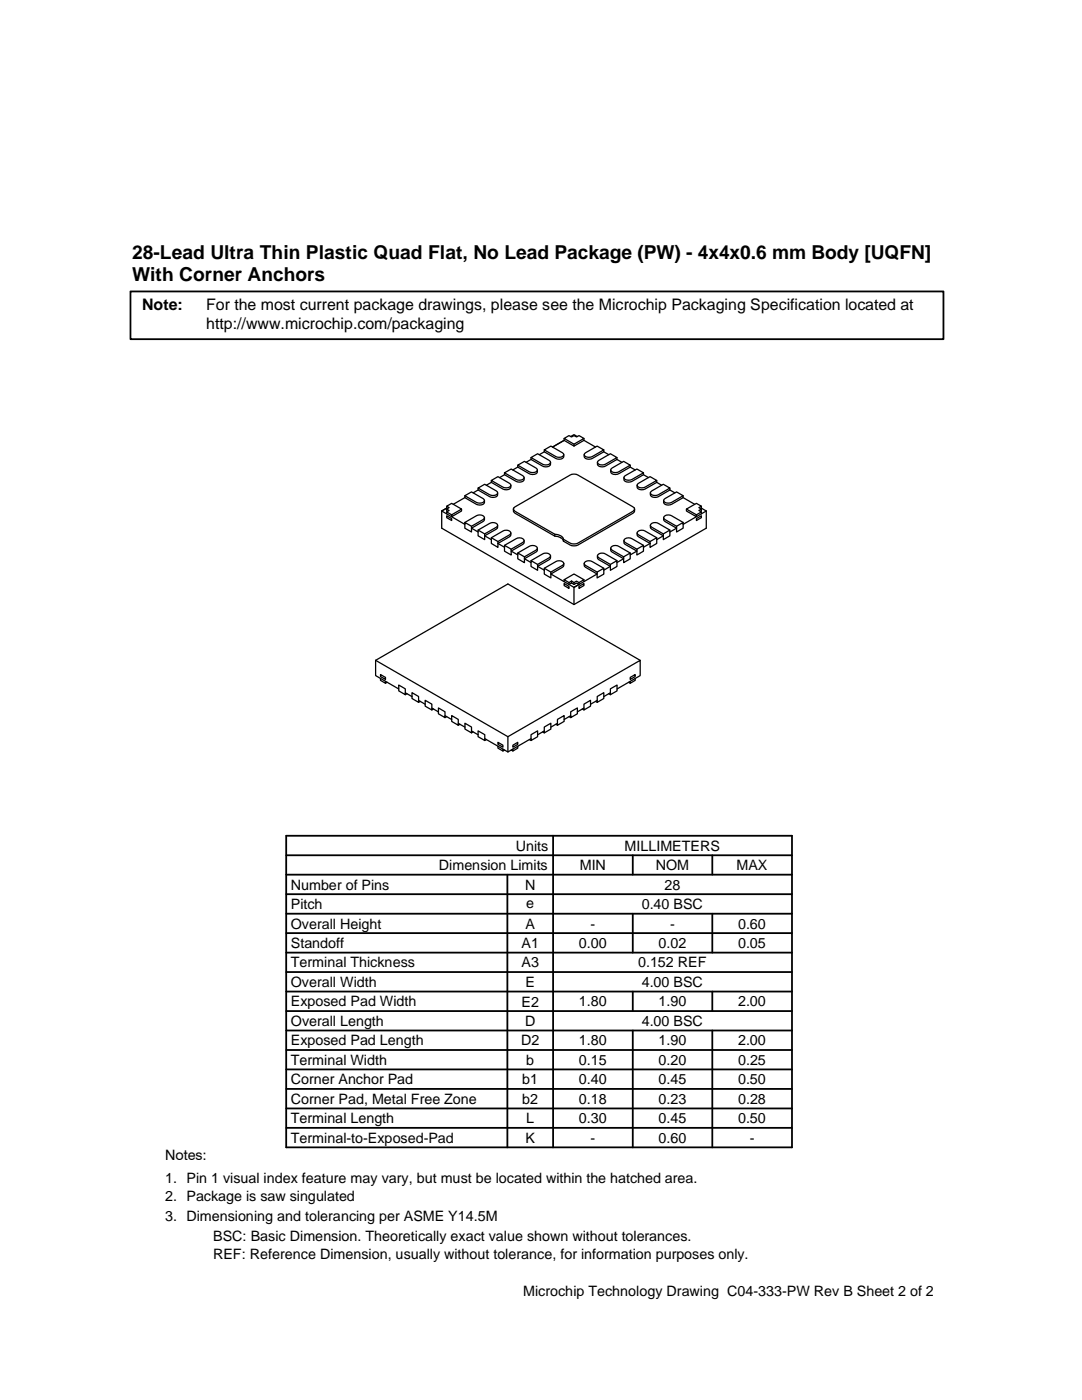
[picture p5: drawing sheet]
<svg xmlns="http://www.w3.org/2000/svg" width="216mm" height="279mm" viewBox="0 0 216 279" stroke-linecap="round" stroke-linejoin="round" font-family="sans-serif">
<g fill="none" stroke="#000" stroke-width=".25">
<path d="M92.8 98.9v.4l2.6 1.5a.87 .87 0 0 0 .9-.1 .87 .87 0 0 0 .4-.8M92.8 98.9l1.3-.7 2.3 1.3 .3 .4a1.14 1.14 0 0 1-1.6 .4zM92.8 99.3l-2.4 1.3M95.4 97.8l-1 .6M95.4 97.4v.4l2.6 1.4a.85 .85 0 0 0 .9 0 .85 .85 0 0 0 .4-.8M95.4 97.4l1.3-.8 2.3 1.4 .3 .4a1.11 1.11 0 0 1-1.6 .3zM98 96.3l-1 .5M98 95.9v.4l2.6 1.4a.87 .87 0 0 0 1 0 .87 .87 0 0 0 .3-.9M98 95.9l1.4-.8 2.3 1.4 .2 .3a1.11 1.11 0 0 1-1.5 .4zM100.7 94.7l-1 .6M100.7 94.4v.3l2.6 1.5a.87 .87 0 0 0 .9 0 .87 .87 0 0 0 .4-.9M100.7 94.4l1.3-.8 2.3 1.3 .3 .4a1.13 1.13 0 0 1-1.6 .4z"/>
<path d="M103.3 93.2l-1 .6M103.3 92.8v.4l2.6 1.5a.87 .87 0 0 0 .9-.1 .87 .87 0 0 0 .4-.8M103.3 92.8l1.3-.7 2.4 1.3 .2 .4a1.14 1.14 0 0 1-1.6 .4zM106 91.7l-1 .6M106 91.3v.4l2.5 1.4a.87 .87 0 0 0 1 0 .87 .87 0 0 0 .4-.8M106 91.3l1.3-.7 2.3 1.3 .3 .4a1.11 1.11 0 0 1-1.6 .3zM108.6 90.2l-1 .5M108.6 89.8v.4l2.6 1.4a.87 .87 0 0 0 .9 0 .87 .87 0 0 0 .4-.9M108.6 89.8l1.3-.8 2.3 1.4 .3 .3a1.11 1.11 0 0 1-1.6 .4zM112.6 87.5l.9-.6 .5 .3 .5-.3 .5 .3 .5-.3 1 .6-2 1.1zM112.6 87.5v.4l1.9 1.1 2-1.1v-.4M112.6 87.9l-2.3 1.3"/>
<path d="M113.9 87.1l.6-.4 .7 .4M114.5 88.6v.4M116.5 87.9l2.3 1.3M116.6 90.6l2.5-1.6 1.4 .8-2.6 1.4a.79 .79 0 0 1-.9 .1 .79 .79 0 0 1-.4-.7zM119.3 92.1l2.5-1.5 1.3 .7-2.6 1.5a.79 .79 0 0 1-.8 0 .79 .79 0 0 1-.4-.7zM120.5 89.8v.4l-2.6 1.4a.87 .87 0 0 1-1 0 .87 .87 0 0 1-.3-.9M120.5 90.2l1 .5M121.9 93.6l2.5-1.5 1.4 .7-2.6 1.5a.79 .79 0 0 1-.9 0 .79 .79 0 0 1-.4-.7zM123.1 91.3v.4l-2.6 1.4a.87 .87 0 0 1-.9 0 .87 .87 0 0 1-.4-.8M123.1 91.7l1 .6M124.5 95.1l2.6-1.5 1.3 .8-2.6 1.4a.79 .79 0 0 1-.8 .1 .79 .79 0 0 1-.5-.8zM125.8 92.8v.4l-2.6 1.5a.87 .87 0 0 1-1-.1 .87 .87 0 0 1-.3-.8"/>
<path d="M125.8 93.2l.9 .6M127.2 96.6l2.5-1.5 1.3 .8-2.6 1.4a.79 .79 0 0 1-.8 .1 .79 .79 0 0 1-.4-.8zM128.4 94.4v.3l-2.6 1.5a.85 .85 0 0 1-.9 0 .85 .85 0 0 1-.4-.9M128.4 94.7l1 .6M129.8 98.2l2.6-1.6 1.3 .8-2.6 1.4a.79 .79 0 0 1-.9 .1 .79 .79 0 0 1-.4-.7zM131 95.9v.4l-2.6 1.4a.87 .87 0 0 1-.9 0 .87 .87 0 0 1-.4-.9M131 96.3l1 .5M132.5 99.7l2.5-1.5 1.3 .7-2.6 1.5a.78 .78 0 0 1-.8 0 .78 .78 0 0 1-.4-.7zM133.7 97.4v.4l-2.6 1.4a.87 .87 0 0 1-.9 0 .87 .87 0 0 1-.4-.8M133.7 97.8l1 .6M136.3 98.9v.4l-2.6 1.5a.86 .86 0 0 1-.9-.1 .86 .86 0 0 1-.4-.8M136.3 99.3l2.3 1.3"/>
<path d="M88.1 102l4.7 2.6M88.1 102v3.4l26.4 15.2 26.4-15.2v-3.4M89.1 102.9l1 .6v.4l-1-.6zM89.1 101l1-.5 2 1.1-2 1.1-1-.5 .5-.3-.5-.3 .5-.3zM89.1 101.4l-1 .6M89.1 101.6v.4l.2 .1M89.1 101v.4l.2 .1M89.1 102.2v.4M92.1 101.6v.4l-2 1.1v-.4M92.8 104.3l1.3 .7v1.2l-1.3-.8zM92.8 104.3l2.3-1.4a1.1 1.1 0 0 1 1.6 .4l-.3 .4-2.3 1.3M95.4 105.8l2.3-1.3a1.07 1.07 0 0 1 1.6 .3l-.3 .4-2.3 1.4"/>
<path d="M95.4 105.8l1.3 .8v1.1l-1.3-.8zM96.7 103.3l-.1 .6-.2 .2-2.3 1.3 1.3 .8M98 107.3l2.4-1.3a1.07 1.07 0 0 1 1.5 .4l-.2 .3-2.3 1.4M98 107.3l1.4 .8v1.1l-1.4-.7zM99.3 104.8v.6l-.3 .2-2.3 1.3 1.3 .8M100.7 108.8l1.3 .8v1.2l-1.3-.8zM100.7 108.8l2.3-1.3a1.09 1.09 0 0 1 1.6 .4l-.3 .4-2.3 1.3M101.9 106.4v.5l-.2 .2-2.3 1.4 1.3 .7M102.4 101.6l.4-.4 11-6.4a1.66 1.66 0 0 1 1.5 0l11 6.4 .3 .4M102.4 101.6l.4 .4 7.9 4.6a1.5 1.5 0 0 1 1.7 1 2.65 2.65 0 0 0 2.9 .8l11-6.4 .3-.4M102.4 101.6a.71 .71 0 0 0 .4 .8l7.9 4.6a1.5 1.5 0 0 1 1.7 1M103.3 110.4l1.3 .7v1.2l-1.3-.8z"/>
<path d="M103.3 110.4l2.3-1.4a1.1 1.1 0 0 1 1.6 .4l-.2 .4-2.4 1.3M104.6 107.9l-.1 .6-.2 .1-2.3 1.4 1.3 .7M106 111.9l2.3-1.3a1.07 1.07 0 0 1 1.6 .3l-.3 .4-2.3 1.3M106 111.9l1.3 .7v1.2l-1.3-.7zM107.2 109.4v.6l-.2 .2-2.4 1.3 1.4 .8M108.6 113.4l2.3-1.3a1.07 1.07 0 0 1 1.6 .4l-.3 .3-2.3 1.4M108.6 113.4l1.3 .8v1.1l-1.3-.7zM109.9 110.9l-.1 .6-.2 .2-2.3 1.3 1.3 .8M110.7 106.6v.4M112.4 107.6v.4M112.5 112.5l-.1 .5-.2 .2-2.3 1.4 4.6 2.6v3.4M112.6 115.7v.4"/>
<path d="M112.6 115.7l1.9-1.1 2 1.1-1 .6-.5-.3-.5 .3-.5-.3-.5 .3zM112.6 116.5l.9 .5v.4l-.9-.5zM113.5 116.3v.3l.5-.3 .5 .3 .5-.2 .5 .2M114 116v.3M114.5 116.3v.3M115.5 116.3v.3M115.5 117l1-.5v.4l-1 .5zM116.5 115.7v.4M116.6 112.5v.5l.2 .2 2.3 1.4-4.6 2.6 1-.6M119.1 114.2l1.4-.8v1.2l-1.4 .7zM119.2 110.9l.1 .6 .2 .2 2.3 1.3-1.3 .8M120.5 113.4l-2.3-1.3a1.1 1.1 0 0 0-1.6 .4l.2 .3 2.3 1.4"/>
<path d="M121.8 112.6l1.3-.7v1.2l-1.3 .7zM121.9 109.4v.6l.2 .2 2.3 1.3-1.3 .8M123.1 111.9l-2.3-1.3a1.07 1.07 0 0 0-1.6 .3l.3 .4 2.3 1.3M124.4 111.1l1.4-.7v1.1l-1.4 .8zM124.5 107.9v.6l.3 .1 2.3 1.4-1.3 .7M125.8 110.4l-2.4-1.4a1.07 1.07 0 0 0-1.5 .4l.2 .4 2.3 1.3M126.6 101.6a.71 .71 0 0 1-.3 .8l-11 6.4a1.85 1.85 0 0 1-1.5 0l-1.4-.8M127.1 109.6l1.3-.8v1.2l-1.3 .8zM127.1 106.4l.1 .5 .2 .2 2.3 1.4-1.3 .7M128.4 108.8l-2.3-1.3a1.07 1.07 0 0 0-1.6 .4l.3 .4 2.3 1.3M129.7 108.1l1.3-.8v1.2l-1.3 .7zM129.8 104.8v.6l.2 .2 2.4 1.3-1.4 .8"/>
<path d="M131 107.3l-2.3-1.3a1.09 1.09 0 0 0-1.6 .4l.3 .3 2.3 1.4M132.4 106.6l1.3-.8v1.1l-1.3 .8zM132.4 103.3l.1 .6 .2 .2 2.3 1.3-1.3 .8M133.7 105.8l-2.3-1.3a1.07 1.07 0 0 0-1.6 .3l.2 .4 2.4 1.4M135 105l1.3-.7v1.1l-1.3 .8zM136.3 104.3l-2.3-1.4a1.07 1.07 0 0 0-1.6 .4l.3 .4 2.3 1.3M137 101.6l2-1.1 1 .5-.6 .3 .6 .3-.6 .3 .6 .3-1 .5zM137 101.6v.4l2 1.1v-.4M139 103.5l1-.6v.4l-1 .6zM140 102.2v.4M140 101.6v.4l-.2 .1M140 101v.4l-.2 .1"/>
<path d="M140 101.4l.9 .6M140.9 102l-4.6 2.6M75 131.8l26.3 15.2v3.1M75 131.8v3l4.6 2.7M75.9 135.4v.4l1 .6v-.4M75.9 134.6l1 .6v.4l-1-.6zM77.3 136.2l-.4 .2M79.6 136.7l1.3 .8v1.1l-1.3-.7zM80.9 138.3l1.3 .7M81.2 138.5l-.3 .1M82.2 138.2l1.3 .8v1.2l-1.3-.8zM83.5 139.8l1.3 .7"/>
<path d="M83.9 140l-.4 .2M84.8 139.8l1.4 .7v1.2l-1.4-.8zM118.8 140l.4 .2M119.2 139l1.3-.8v1.2l-1.3 .8zM119.2 139.8l-1.4 .7M121.5 138.5l.3 .1M121.8 137.5l1.3-.8v1.2l-1.3 .7zM121.8 138.3l-1.3 .7M123.1 137.5l4.6-2.7v-3l-26.4 15.2M125.4 136.2l.4 .2M125.8 135.2l.9-.6v.4l-.9 .6zM126.7 135.4v.4l-.9 .6v-.4"/>
<path d="M127.7 131.8l-26.4-15.3-26.3 15.3M86.2 141.3l1.3 .8M86.5 141.5l-.3 .2M87.5 141.3l1.3 .7v1.2l-1.3-.7zM88.8 142.8l1.3 .8M89.1 143l-.3 .2M90.1 142.8l1.3 .8v1.1l-1.3-.7zM91.4 144.4l1.4 .7M91.8 144.5l-.4 .2M92.8 144.3l1.3 .8v1.2l-1.3-.8zM94.1 145.9l1.3 .7M94.4 146.1l-.3 .2"/>
<path d="M95.4 145.9l1.3 .7v1.2l-1.3-.8zM96.7 147.4l4.6 2.7 4.7-2.7M97 147.6l-.3 .2M99.4 148.9v.4l1 .6v-.4M99.4 148.1l1 .6v.4l-1-.6zM100.7 149.7l-.3 .2M102 149.7l.3 .2M102.3 148.7l1-.6v.4l-1 .6zM103.3 148.9v.4l-1 .6v-.4M105.6 147.6l.4 .2M106 146.6l1.3-.7v1.1l-1.3 .8zM108.3 146.1l.3 .2"/>
<path d="M108.6 145.1l1.3-.8v1.2l-1.3 .8zM108.6 145.9l-1.3 .7M110.9 144.5l.3 .2M111.2 143.6l1.4-.8v1.2l-1.4 .7zM111.2 144.4l-1.3 .7M113.6 143l.3 .2M113.9 142l1.3-.7v1.2l-1.3 .7zM113.9 142.8l-1.3 .8M116.2 141.5l.3 .2M116.5 140.5l1.3-.7v1.1l-1.3 .8zM116.5 141.3l-1.3 .8"/>
</g>
<g fill="none" stroke="#000" stroke-width=".36">
<path d="M26 58.2h162.3v9.5h-162.3zM57.1 178.5h100.9M57.1 174.6h100.9M57.1 170.7h100.9M57.1 166.8h100.9v62.2h-100.9zM101.2 174.6v54.4M110.4 166.8v62.2M126.3 170.7v3.9M142.1 170.7v3.9M57.1 186.2h100.9M57.1 182.4h100.9M57.1 197.9h100.9"/>
<path d="M57.1 194h100.9M57.1 190.1h100.9M126.3 182.4v7.7M126.3 197.9v3.9M142.1 182.4v7.7M142.1 197.9v3.9M57.1 205.7h100.9M57.1 201.8h100.9M57.1 209.5h100.9M57.1 217.3h100.9M57.1 213.4h100.9M126.3 205.7v23.3"/>
<path d="M142.1 205.7v23.3M57.1 225.1h100.9M57.1 221.2h100.9"/>
</g>
<g font-size="3.8">
<text x="26.4" y="51.7">28-Lead Ultra Thin Plastic Quad Flat, No Lead Package (PW) - 4x4x0.6 mm Body [UQFN]</text>
<text x="26.4" y="56.1">With Corner Anchors</text>
</g>
<g font-size="3.2">
<text x="28.4" y="61.9">Note:</text>
<text x="41.1" y="61.9">For the most current package drawings, please see the Microchip Packaging Specification located at</text>
<text x="41.1" y="65.6">http://www.microchip.com/packaging</text>
</g>
<g font-size="2.9">
<text x="87.6" y="173.7">Dimension Limits</text>
<text x="102.9" y="169.8">Units</text>
<text x="115.7" y="173.7">MIN</text>
<text x="124.6" y="169.8">MILLIMETERS</text>
<text x="130.9" y="173.7">NOM</text>
<text x="147" y="173.7">MAX</text>
<text x="58" y="177.5">Number of Pins</text>
<text x="104.8" y="177.5">N</text>
<text x="132.6" y="177.5">28</text>
<text x="58" y="185.3">Overall Height</text>
<text x="58" y="181.4">Pitch</text>
<text x="104.8" y="185.3">A</text>
<text x="105" y="181.1">e</text>
<text x="117.8" y="185.3">-</text>
<text x="128" y="181.4">0.40 BSC</text>
<text x="133.7" y="185.3">-</text>
<text x="147.3" y="185.3">0.60</text>
<text x="58" y="189.2">Standoff</text>
<text x="104.1" y="189.2">A1</text>
<text x="115.5" y="189.2">0.00</text>
<text x="131.4" y="189.2">0.02</text>
<text x="147.3" y="189.2">0.05</text>
<text x="58" y="197">Overall Width</text>
<text x="58" y="193.1">Terminal Thickness</text>
<text x="104.1" y="193.1">A3</text>
<text x="104.8" y="197">E</text>
<text x="127.3" y="193.1">0.152 REF</text>
<text x="128" y="197">4.00 BSC</text>
<text x="58" y="200.9">Exposed Pad Width</text>
<text x="104.1" y="200.9">E2</text>
<text x="115.5" y="200.9">1.80</text>
<text x="131.4" y="200.9">1.90</text>
<text x="147.3" y="200.9">2.00</text>
<text x="58" y="204.7">Overall Length</text>
<text x="58" y="208.6">Exposed Pad Length</text>
<text x="104" y="208.6">D2</text>
<text x="104.8" y="204.7">D</text>
<text x="115.5" y="208.6">1.80</text>
<text x="128" y="204.7">4.00 BSC</text>
<text x="131.4" y="208.6">1.90</text>
<text x="147.3" y="208.6">2.00</text>
<text x="58" y="212.5">Terminal Width</text>
<text x="105" y="212.5">b</text>
<text x="115.5" y="212.5">0.15</text>
<text x="131.4" y="212.5">0.20</text>
<text x="147.3" y="212.5">0.25</text>
<text x="58" y="216.4">Corner Anchor Pad</text>
<text x="58" y="220.3">Corner Pad, Metal Free Zone</text>
<text x="104.2" y="220.3">b2</text>
<text x="104.2" y="216.4">b1</text>
<text x="115.5" y="216.4">0.40</text>
<text x="115.5" y="220.3">0.18</text>
<text x="131.4" y="216.4">0.45</text>
<text x="131.4" y="220.3">0.23</text>
<text x="147.3" y="216.4">0.50</text>
<text x="147.3" y="220.3">0.28</text>
<text x="58" y="224.2">Terminal Length</text>
<text x="105" y="224.2">L</text>
<text x="115.5" y="224.2">0.30</text>
<text x="131.4" y="224.2">0.45</text>
<text x="147.3" y="224.2">0.50</text>
<text x="32.9" y="231.4">Notes:</text>
<text x="58" y="228.1">Terminal-to-Exposed-Pad</text>
<text x="104.8" y="228.1">K</text>
<text x="117.8" y="228.1">-</text>
<text x="131.4" y="228.1">0.60</text>
<text x="149.6" y="228.1">-</text>
<text x="32.9" y="236">1. Pin 1 visual index feature may vary, but must be located within the hatched area.</text>
<text x="32.9" y="239.6">2. Package is saw singulated</text>
<text x="32.9" y="243.6">3. Dimensioning and tolerancing per ASME Y14.5M</text>
<text x="42.5" y="251.4">REF: Reference Dimension, usually without tolerance, for information purposes only.</text>
<text x="42.5" y="247.6">BSC: Basic Dimension. Theoretically exact value shown without tolerances.</text>
<text x="104.4" y="258.7">Microchip Technology Drawing C04-333-PW Rev B Sheet 2 of 2</text>
</g>
</svg>
